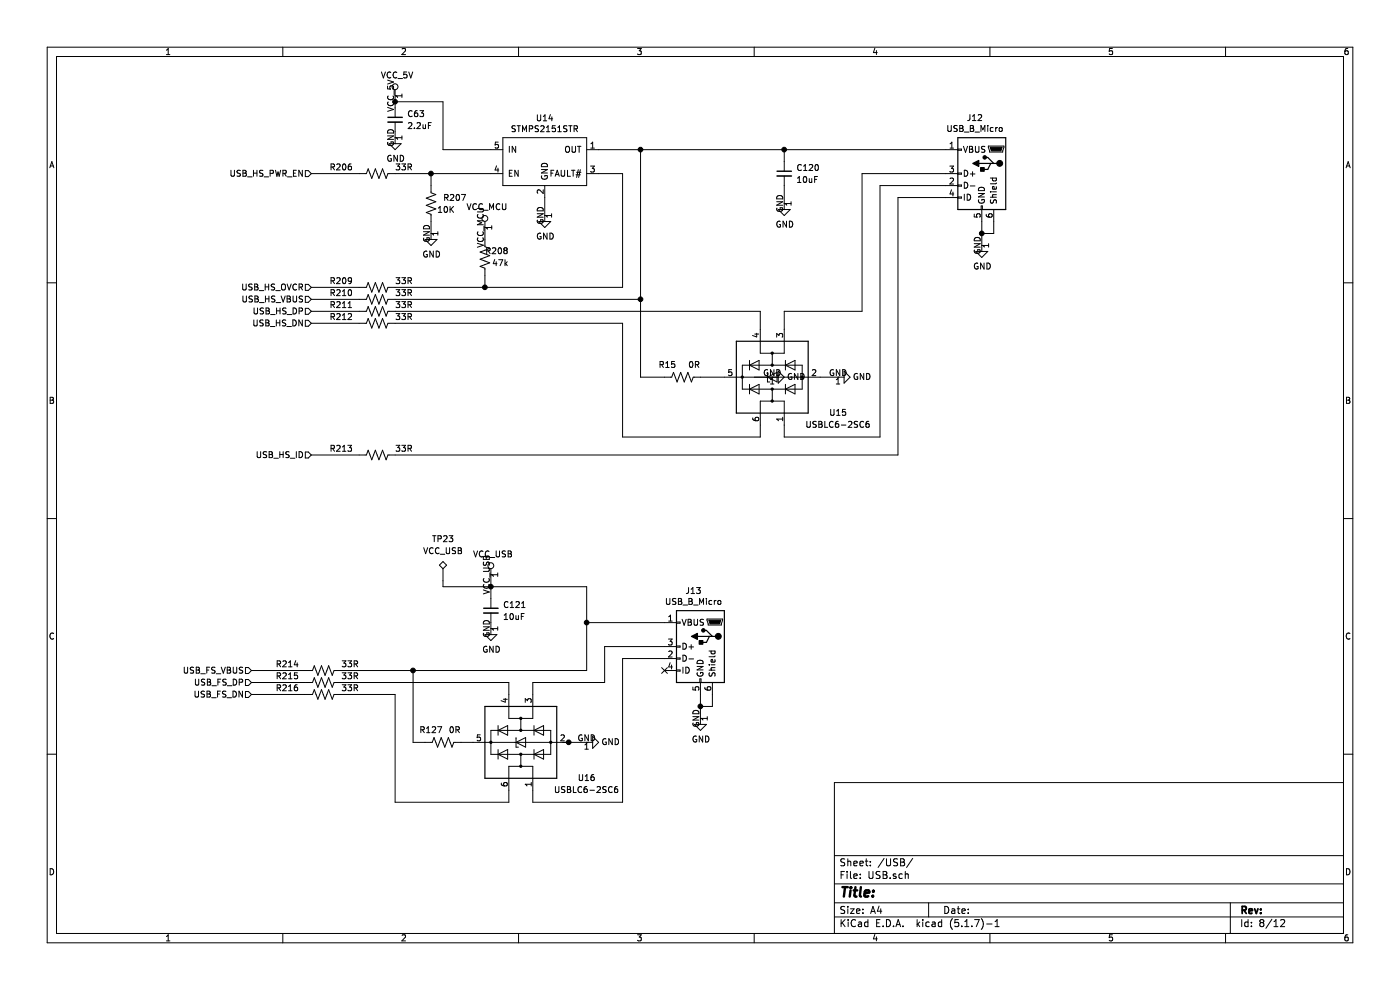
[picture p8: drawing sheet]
EESchema Schematic File Version 4
EELAYER 30 0
EELAYER END
$Descr A4 11693 8268
encoding utf-8
Sheet 8 12
Title ""
Date ""
Rev ""
Comp ""
Comment1 ""
Comment2 ""
Comment3 ""
Comment4 ""
$EndDescr
$Comp
L FlightComputer_Library:USB_B_Micro J13
U 1 1
P 5850 5400
F 0 "J13" H 5907 5867 50  0000 C CNN
F 1 "USB_B_Micro" H 5907 5776 50  0000 C CNN
F 2 "FlightComputer_Library:USB_Micro-B_TE-1981568-1" H 6000 5350 50  0001 C CNN
F 3 "~" H 6000 5350 50  0001 C CNN
	1    5850 5400
	-1   0    0    -1  
$EndComp
$Comp
L FlightComputer_Library:VCC_USB #PWR0227
U 1 1
P 4100 4800
F 0 "#PWR0227" H 4100 4650 50  0001 C CNN
F 1 "VCC_USB" H 4117 4973 50  0000 C CNN
F 2 "" H 4100 4800 50  0001 C CNN
F 3 "" H 4100 4800 50  0001 C CNN
	1    4100 4800
	1    0    0    -1  
$EndComp
$Comp
L Device:C_Small C?
U 1 1
P 4100 5100
AR Path="/5F2A50C6/5F71EB4C" Ref="C?"  Part="1" 
AR Path="/5F742A7D/5F71EB4C" Ref="C121"  Part="1" 
F 0 "C121" H 4200 5150 50  0000 L CNN
F 1 "10uF" H 4200 5050 50  0000 L CNN
F 2 "Capacitor_SMD:C_0603_1608Metric_Pad1.05x0.95mm_HandSolder" H 4100 5100 50  0001 C CNN
F 3 "~" H 4100 5100 50  0001 C CNN
	1    4100 5100
	1    0    0    -1  
$EndComp
$Comp
L power:GND #PWR0228
U 1 1
P 4100 5250
F 0 "#PWR0228" H 4100 5000 50  0001 C CNN
F 1 "GND" H 4105 5077 50  0000 C CNN
F 2 "" H 4100 5250 50  0001 C CNN
F 3 "" H 4100 5250 50  0001 C CNN
	1    4100 5250
	1    0    0    -1  
$EndComp
Wire Wire Line
	4100 4800 4100 4900
Connection ~ 4100 4900
Wire Wire Line
	4100 4900 4900 4900
Wire Wire Line
	4100 4900 4100 5000
Wire Wire Line
	4100 5250 4100 5200
Wire Wire Line
	2550 5700 2100 5700
Wire Wire Line
	2550 5800 2100 5800
Text HLabel 2100 5700 0    50   Input ~ 0
USB_FS_DP
Text HLabel 2100 5800 0    50   Input ~ 0
USB_FS_DN
$Comp
L Device:R_US R?
U 1 1
P 2700 5800
AR Path="/5F2A50C6/5F729A83" Ref="R?"  Part="1" 
AR Path="/5F742A7D/5F729A83" Ref="R216"  Part="1" 
F 0 "R216" V 2750 6000 50  0000 L CNN
F 1 "33R" V 2750 5500 50  0000 L CNN
F 2 "FlightComputer_Library:R_0402_1005Metric_Pad0.72x0.64mm_HandSolder" V 2740 5790 50  0001 C CNN
F 3 "~" H 2700 5800 50  0001 C CNN
	1    2700 5800
	0    -1   -1   0   
$EndComp
$Comp
L Device:R_US R?
U 1 1
P 2700 5700
AR Path="/5F2A50C6/5F728EBC" Ref="R?"  Part="1" 
AR Path="/5F742A7D/5F728EBC" Ref="R215"  Part="1" 
F 0 "R215" V 2750 5900 50  0000 L CNN
F 1 "33R" V 2750 5400 50  0000 L CNN
F 2 "FlightComputer_Library:R_0402_1005Metric_Pad0.72x0.64mm_HandSolder" V 2740 5690 50  0001 C CNN
F 3 "~" H 2700 5700 50  0001 C CNN
	1    2700 5700
	0    -1   -1   0   
$EndComp
Wire Wire Line
	5050 5700 5050 5400
Wire Wire Line
	5050 5400 5550 5400
$Comp
L power:GND #PWR0229
U 1 1
P 5850 6000
F 0 "#PWR0229" H 5850 5750 50  0001 C CNN
F 1 "GND" H 5855 5827 50  0000 C CNN
F 2 "" H 5850 6000 50  0001 C CNN
F 3 "" H 5850 6000 50  0001 C CNN
	1    5850 6000
	1    0    0    -1  
$EndComp
Wire Wire Line
	5850 5800 5850 5900
Wire Wire Line
	5850 5900 5950 5900
Wire Wire Line
	5950 5900 5950 5800
Connection ~ 5850 5900
Wire Wire Line
	5850 5900 5850 6000
$Comp
L power:GND #PWR0222
U 1 1
P 4550 1800
F 0 "#PWR0222" H 4550 1550 50  0001 C CNN
F 1 "GND" H 4555 1627 50  0000 C CNN
F 2 "" H 4550 1800 50  0001 C CNN
F 3 "" H 4550 1800 50  0001 C CNN
	1    4550 1800
	1    0    0    -1  
$EndComp
$Comp
L Device:R_US R?
U 1 1
P 4050 2150
AR Path="/5F2A50C6/5F73EA23" Ref="R?"  Part="1" 
AR Path="/5F742A7D/5F73EA23" Ref="R208"  Part="1" 
F 0 "R208" H 3850 2100 50  0000 L CNN
F 1 "47k" H 3850 2200 50  0000 L CNN
F 2 "FlightComputer_Library:R_0402_1005Metric_Pad0.72x0.64mm_HandSolder" V 4090 2140 50  0001 C CNN
F 3 "~" H 4050 2150 50  0001 C CNN
	1    4050 2150
	-1   0    0    1   
$EndComp
$Comp
L Device:C_Small C?
U 1 1
P 6550 1450
AR Path="/5F2A50C6/5F73EA29" Ref="C?"  Part="1" 
AR Path="/5F742A7D/5F73EA29" Ref="C120"  Part="1" 
F 0 "C120" H 6650 1500 50  0000 L CNN
F 1 "10uF" H 6650 1400 50  0000 L CNN
F 2 "Capacitor_SMD:C_0603_1608Metric_Pad1.05x0.95mm_HandSolder" H 6550 1450 50  0001 C CNN
F 3 "~" H 6550 1450 50  0001 C CNN
	1    6550 1450
	1    0    0    -1  
$EndComp
Wire Wire Line
	5000 1250 5350 1250
$Comp
L FlightComputer_Library:VCC_MCU #PWR0223
U 1 1
P 4050 1900
F 0 "#PWR0223" H 4050 1750 50  0001 C CNN
F 1 "VCC_MCU" H 4067 2073 50  0000 C CNN
F 2 "" H 4050 1900 50  0001 C CNN
F 3 "" H 4050 1900 50  0001 C CNN
	1    4050 1900
	1    0    0    -1  
$EndComp
Wire Wire Line
	5000 1450 5200 1450
Wire Wire Line
	5200 1450 5200 2400
Text HLabel 2600 2400 0    50   Input ~ 0
USB_HS_OVCR
Wire Wire Line
	4550 1650 4550 1800
Wire Wire Line
	3300 850  3700 850 
Wire Wire Line
	3700 850  3700 1250
Text HLabel 2600 1450 0    50   Input ~ 0
USB_HS_PWR_EN
Wire Wire Line
	4050 1900 4050 2000
$Comp
L FlightComputer_Library:VCC_5V #PWR0220
U 1 1
P 3300 800
F 0 "#PWR0220" H 3300 650 50  0001 C CNN
F 1 "VCC_5V" H 3317 973 50  0000 C CNN
F 2 "" H 3300 800 50  0001 C CNN
F 3 "" H 3300 800 50  0001 C CNN
	1    3300 800 
	1    0    0    -1  
$EndComp
$Comp
L power:GND #PWR0221
U 1 1
P 6550 1700
F 0 "#PWR0221" H 6550 1450 50  0001 C CNN
F 1 "GND" H 6555 1527 50  0000 C CNN
F 2 "" H 6550 1700 50  0001 C CNN
F 3 "" H 6550 1700 50  0001 C CNN
	1    6550 1700
	1    0    0    -1  
$EndComp
Connection ~ 6550 1250
Wire Wire Line
	6550 1250 7900 1250
Wire Wire Line
	6550 1250 6550 1350
Wire Wire Line
	6550 1700 6550 1550
Wire Wire Line
	3000 2600 2600 2600
Wire Wire Line
	3000 2700 2600 2700
Text HLabel 2600 2600 0    50   Input ~ 0
USB_HS_DP
Text HLabel 2600 2700 0    50   Input ~ 0
USB_HS_DN
Text HLabel 2600 2500 0    50   Input ~ 0
USB_HS_VBUS
$Comp
L Device:R_US R?
U 1 1
P 3150 2500
AR Path="/5F2A50C6/5F73EA5B" Ref="R?"  Part="1" 
AR Path="/5F742A7D/5F73EA5B" Ref="R210"  Part="1" 
F 0 "R210" V 3200 2700 50  0000 L CNN
F 1 "33R" V 3200 2200 50  0000 L CNN
F 2 "FlightComputer_Library:R_0402_1005Metric_Pad0.72x0.64mm_HandSolder" V 3190 2490 50  0001 C CNN
F 3 "~" H 3150 2500 50  0001 C CNN
	1    3150 2500
	0    -1   -1   0   
$EndComp
$Comp
L Device:R_US R?
U 1 1
P 3150 2700
AR Path="/5F2A50C6/5F73EA67" Ref="R?"  Part="1" 
AR Path="/5F742A7D/5F73EA67" Ref="R212"  Part="1" 
F 0 "R212" V 3200 2900 50  0000 L CNN
F 1 "33R" V 3200 2400 50  0000 L CNN
F 2 "FlightComputer_Library:R_0402_1005Metric_Pad0.72x0.64mm_HandSolder" V 3190 2690 50  0001 C CNN
F 3 "~" H 3150 2700 50  0001 C CNN
	1    3150 2700
	0    -1   -1   0   
$EndComp
$Comp
L Device:R_US R?
U 1 1
P 3150 2600
AR Path="/5F2A50C6/5F73EA6D" Ref="R?"  Part="1" 
AR Path="/5F742A7D/5F73EA6D" Ref="R211"  Part="1" 
F 0 "R211" V 3200 2800 50  0000 L CNN
F 1 "33R" V 3200 2300 50  0000 L CNN
F 2 "FlightComputer_Library:R_0402_1005Metric_Pad0.72x0.64mm_HandSolder" V 3190 2590 50  0001 C CNN
F 3 "~" H 3150 2600 50  0001 C CNN
	1    3150 2600
	0    -1   -1   0   
$EndComp
Wire Wire Line
	2600 2500 3000 2500
Wire Wire Line
	5350 2500 5350 1250
Connection ~ 5350 1250
Wire Wire Line
	5350 1250 6550 1250
Wire Wire Line
	7200 2600 7200 1450
Wire Wire Line
	7200 1450 7900 1450
Wire Wire Line
	7350 1550 7900 1550
NoConn ~ 5550 5600
$Comp
L FlightComputer_Library:USB_B_Micro J12
U 1 1
P 8200 1450
F 0 "J12" H 8257 1917 50  0000 C CNN
F 1 "USB_B_Micro" H 8257 1826 50  0000 C CNN
F 2 "FlightComputer_Library:USB_Micro-B_TE-1981568-1" H 8350 1400 50  0001 C CNN
F 3 "~" H 8350 1400 50  0001 C CNN
	1    8200 1450
	-1   0    0    -1  
$EndComp
$Comp
L power:GND #PWR0225
U 1 1
P 8200 2050
F 0 "#PWR0225" H 8200 1800 50  0001 C CNN
F 1 "GND" H 8205 1877 50  0000 C CNN
F 2 "" H 8200 2050 50  0001 C CNN
F 3 "" H 8200 2050 50  0001 C CNN
	1    8200 2050
	1    0    0    -1  
$EndComp
Wire Wire Line
	8200 1850 8200 1950
Wire Wire Line
	8200 1950 8300 1950
Wire Wire Line
	8300 1950 8300 1850
Connection ~ 8200 1950
Wire Wire Line
	8200 1950 8200 2050
$Comp
L Device:R_US R?
U 1 1
P 3150 3800
AR Path="/5F2A50C6/5F8091E5" Ref="R?"  Part="1" 
AR Path="/5F742A7D/5F8091E5" Ref="R213"  Part="1" 
F 0 "R213" V 3200 4000 50  0000 L CNN
F 1 "33R" V 3200 3500 50  0000 L CNN
F 2 "FlightComputer_Library:R_0402_1005Metric_Pad0.72x0.64mm_HandSolder" V 3190 3790 50  0001 C CNN
F 3 "~" H 3150 3800 50  0001 C CNN
	1    3150 3800
	0    -1   -1   0   
$EndComp
Wire Wire Line
	7500 3800 7500 1650
Wire Wire Line
	7500 1650 7900 1650
Wire Wire Line
	3000 3800 2600 3800
Text HLabel 2600 3800 0    50   Input ~ 0
USB_HS_ID
$Comp
L Device:R_US R?
U 1 1
P 2700 5600
AR Path="/5F2A50C6/5F80AD29" Ref="R?"  Part="1" 
AR Path="/5F742A7D/5F80AD29" Ref="R214"  Part="1" 
F 0 "R214" V 2750 5800 50  0000 L CNN
F 1 "33R" V 2750 5300 50  0000 L CNN
F 2 "FlightComputer_Library:R_0402_1005Metric_Pad0.72x0.64mm_HandSolder" V 2740 5590 50  0001 C CNN
F 3 "~" H 2700 5600 50  0001 C CNN
	1    2700 5600
	0    -1   -1   0   
$EndComp
Wire Wire Line
	4900 5600 4900 5200
Wire Wire Line
	4900 5200 5550 5200
Wire Wire Line
	2550 5600 2100 5600
Text HLabel 2100 5600 0    50   Input ~ 0
USB_FS_VBUS
$Comp
L Device:R_US R?
U 1 1
P 3150 1450
AR Path="/5F2A50C6/5F91FB36" Ref="R?"  Part="1" 
AR Path="/5F742A7D/5F91FB36" Ref="R206"  Part="1" 
F 0 "R206" V 3200 1650 50  0000 L CNN
F 1 "33R" V 3200 1150 50  0000 L CNN
F 2 "FlightComputer_Library:R_0402_1005Metric_Pad0.72x0.64mm_HandSolder" V 3190 1440 50  0001 C CNN
F 3 "~" H 3150 1450 50  0001 C CNN
	1    3150 1450
	0    -1   -1   0   
$EndComp
Wire Wire Line
	3300 1450 3600 1450
$Comp
L Device:R_US R?
U 1 1
P 3150 2400
AR Path="/5F2A50C6/5F921D64" Ref="R?"  Part="1" 
AR Path="/5F742A7D/5F921D64" Ref="R209"  Part="1" 
F 0 "R209" V 3200 2600 50  0000 L CNN
F 1 "33R" V 3200 2100 50  0000 L CNN
F 2 "FlightComputer_Library:R_0402_1005Metric_Pad0.72x0.64mm_HandSolder" V 3190 2390 50  0001 C CNN
F 3 "~" H 3150 2400 50  0001 C CNN
	1    3150 2400
	0    -1   -1   0   
$EndComp
Wire Wire Line
	3300 2400 4050 2400
$Comp
L Device:R_US R?
U 1 1
P 3600 1700
AR Path="/5F2A50C6/5F92569E" Ref="R?"  Part="1" 
AR Path="/5F742A7D/5F92569E" Ref="R207"  Part="1" 
F 0 "R207" H 3700 1750 50  0000 L CNN
F 1 "10K" H 3650 1650 50  0000 L CNN
F 2 "FlightComputer_Library:R_0402_1005Metric_Pad0.72x0.64mm_HandSolder" V 3640 1690 50  0001 C CNN
F 3 "~" H 3600 1700 50  0001 C CNN
	1    3600 1700
	1    0    0    -1  
$EndComp
$Comp
L power:GND #PWR0230
U 1 1
P 4900 6200
F 0 "#PWR0230" H 4900 5950 50  0001 C CNN
F 1 "GND" V 4900 6000 50  0000 C CNN
F 2 "" H 4900 6200 50  0001 C CNN
F 3 "" H 4900 6200 50  0001 C CNN
	1    4900 6200
	0    -1   -1   0   
$EndComp
$Comp
L power:GND #PWR0226
U 1 1
P 6450 3150
F 0 "#PWR0226" H 6450 2900 50  0001 C CNN
F 1 "GND" V 6450 2950 50  0000 C CNN
F 2 "" H 6450 3150 50  0001 C CNN
F 3 "" H 6450 3150 50  0001 C CNN
	1    6450 3150
	0    -1   -1   0   
$EndComp
$Comp
L Power_Protection:USBLC6-2SC6 U15
U 1 1
P 6450 3150
F 0 "U15" V 6150 2600 50  0000 C CNN
F 1 "USBLC6-2SC6" V 6050 2600 50  0000 C CNN
F 2 "Package_TO_SOT_SMD:SOT-23-6_Handsoldering" H 6450 2650 50  0001 C CNN
F 3 "https://www.st.com/resource/en/datasheet/usblc6-2.pdf" H 6650 3500 50  0001 C CNN
	1    6450 3150
	0    -1   -1   0   
$EndComp
Wire Wire Line
	2850 5800 3300 5800
$Comp
L Power_Protection:USBLC6-2SC6 U16
U 1 1
P 4350 6200
F 0 "U16" V 4050 5650 50  0000 C CNN
F 1 "USBLC6-2SC6" V 3950 5650 50  0000 C CNN
F 2 "Package_TO_SOT_SMD:SOT-23-6_Handsoldering" H 4350 5700 50  0001 C CNN
F 3 "https://www.st.com/resource/en/datasheet/usblc6-2.pdf" H 4550 6550 50  0001 C CNN
	1    4350 6200
	0    -1   -1   0   
$EndComp
Wire Wire Line
	4450 5700 5050 5700
Wire Wire Line
	3300 3800 7500 3800
Wire Wire Line
	6550 2600 7200 2600
Wire Wire Line
	2850 5600 3450 5600
Wire Wire Line
	4450 5700 4450 5800
Wire Wire Line
	4250 5800 4250 5700
Wire Wire Line
	2850 5700 4250 5700
Wire Wire Line
	3300 5800 3300 6700
Wire Wire Line
	3300 6700 4250 6700
Wire Wire Line
	4250 6700 4250 6600
Wire Wire Line
	4450 6600 4450 6700
Wire Wire Line
	4700 6200 4750 6200
Wire Wire Line
	3450 6200 3450 5600
Connection ~ 3450 5600
Wire Wire Line
	3450 5600 4900 5600
Wire Wire Line
	6550 2600 6550 2750
Wire Wire Line
	6350 2750 6350 2600
Wire Wire Line
	3300 2600 6350 2600
Wire Wire Line
	5350 3150 5350 2500
Wire Wire Line
	3300 2500 5350 2500
Connection ~ 5350 2500
Wire Wire Line
	6300 3150 6450 3150
Wire Wire Line
	6550 3650 6550 3550
Wire Wire Line
	6350 3550 6350 3650
Wire Wire Line
	6350 3650 5200 3650
Wire Wire Line
	5200 3650 5200 2700
Wire Wire Line
	3300 2700 5200 2700
Wire Wire Line
	7350 1550 7350 3650
$Comp
L FlightComputer_Library:STMPS2151STR U14
U 1 1
P 4550 1350
F 0 "U14" H 4550 1715 50  0000 C CNN
F 1 "STMPS2151STR" H 4550 1624 50  0000 C CNN
F 2 "Package_TO_SOT_SMD:SOT-23-5_HandSoldering" H 4550 1350 50  0001 C CNN
F 3 "" H 4550 1350 50  0001 C CNN
	1    4550 1350
	1    0    0    -1  
$EndComp
$Comp
L power:GND #PWR0224
U 1 1
P 3600 1950
F 0 "#PWR0224" H 3600 1700 50  0001 C CNN
F 1 "GND" H 3605 1777 50  0000 C CNN
F 2 "" H 3600 1950 50  0001 C CNN
F 3 "" H 3600 1950 50  0001 C CNN
	1    3600 1950
	1    0    0    -1  
$EndComp
Wire Wire Line
	3600 1850 3600 1950
Wire Wire Line
	2600 1450 3000 1450
Wire Wire Line
	3600 1550 3600 1450
Connection ~ 3600 1450
Wire Wire Line
	3600 1450 4100 1450
Wire Wire Line
	2600 2400 3000 2400
Wire Wire Line
	4050 2300 4050 2400
Connection ~ 4050 2400
Wire Wire Line
	4050 2400 5200 2400
Wire Wire Line
	4450 6700 5200 6700
Wire Wire Line
	5200 5500 5550 5500
Wire Wire Line
	5200 5500 5200 6700
Wire Wire Line
	4900 4900 4900 5200
Connection ~ 4900 5200
$Comp
L Device:C_Small C?
U 1 1
P 3300 1000
AR Path="/5F2A50C6/5FA78B28" Ref="C?"  Part="1" 
AR Path="/5F742A7D/5FA78B28" Ref="C63"  Part="1" 
F 0 "C63" H 3400 1050 50  0000 L CNN
F 1 "2.2uF" H 3400 950 50  0000 L CNN
F 2 "Capacitor_SMD:C_0402_1005Metric_Pad0.74x0.62mm_HandSolder" H 3300 1000 50  0001 C CNN
F 3 "~" H 3300 1000 50  0001 C CNN
	1    3300 1000
	1    0    0    -1  
$EndComp
Wire Wire Line
	3700 1250 4100 1250
$Comp
L power:GND #PWR017
U 1 1
P 3300 1150
F 0 "#PWR017" H 3300 900 50  0001 C CNN
F 1 "GND" H 3305 977 50  0000 C CNN
F 2 "" H 3300 1150 50  0001 C CNN
F 3 "" H 3300 1150 50  0001 C CNN
	1    3300 1150
	1    0    0    -1  
$EndComp
Wire Wire Line
	3300 1100 3300 1150
Wire Wire Line
	3300 900  3300 850 
Wire Wire Line
	3300 800  3300 850 
Connection ~ 3300 850 
$Comp
L Connector:TestPoint_Alt TP?
U 1 1
P 3700 4850
AR Path="/5F5976A1/5FBC33D1" Ref="TP?"  Part="1" 
AR Path="/5F2A50C6/5FBC33D1" Ref="TP?"  Part="1" 
AR Path="/5F742A7D/5FBC33D1" Ref="TP23"  Part="1" 
F 0 "TP23" H 3700 5200 50  0000 C CNN
F 1 "VCC_USB" H 3700 5100 50  0000 C CNN
F 2 "TestPoint:TestPoint_Pad_D1.0mm" H 3900 4850 50  0001 C CNN
F 3 "~" H 3900 4850 50  0001 C CNN
	1    3700 4850
	1    0    0    -1  
$EndComp
Wire Wire Line
	3700 4850 3700 4900
Wire Wire Line
	3700 4900 4100 4900
Wire Wire Line
	7350 3650 6550 3650
$Comp
L Device:R_US R?
U 1 1
P 5700 3150
AR Path="/5F2A50C6/5FAC6066" Ref="R?"  Part="1" 
AR Path="/5F742A7D/5FAC6066" Ref="R15"  Part="1" 
F 0 "R15" V 5800 3200 50  0000 L CNN
F 1 "0R" V 5800 3000 50  0000 L CNN
F 2 "FlightComputer_Library:R_0402_1005Metric_Pad0.72x0.64mm_HandSolder" V 5740 3140 50  0001 C CNN
F 3 "~" H 5700 3150 50  0001 C CNN
	1    5700 3150
	0    -1   -1   0   
$EndComp
Wire Wire Line
	5350 3150 5550 3150
Wire Wire Line
	5850 3150 6050 3150
Connection ~ 4750 6200
Wire Wire Line
	4750 6200 4900 6200
$Comp
L Device:R_US R?
U 1 1
P 3700 6200
AR Path="/5F2A50C6/5FAE2826" Ref="R?"  Part="1" 
AR Path="/5F742A7D/5FAE2826" Ref="R127"  Part="1" 
F 0 "R127" V 3800 6200 50  0000 L CNN
F 1 "0R" V 3800 6050 50  0000 L CNN
F 2 "FlightComputer_Library:R_0402_1005Metric_Pad0.72x0.64mm_HandSolder" V 3740 6190 50  0001 C CNN
F 3 "~" H 3700 6200 50  0001 C CNN
	1    3700 6200
	0    -1   -1   0   
$EndComp
Wire Wire Line
	3550 6200 3450 6200
Wire Wire Line
	3850 6200 3950 6200
$Comp
L power:GND #PWR0132
U 1 1
P 7000 3150
F 0 "#PWR0132" H 7000 2900 50  0001 C CNN
F 1 "GND" V 7000 2950 50  0000 C CNN
F 2 "" H 7000 3150 50  0001 C CNN
F 3 "" H 7000 3150 50  0001 C CNN
	1    7000 3150
	0    -1   -1   0   
$EndComp
Wire Wire Line
	6850 3150 7000 3150
$EndSCHEMATC
